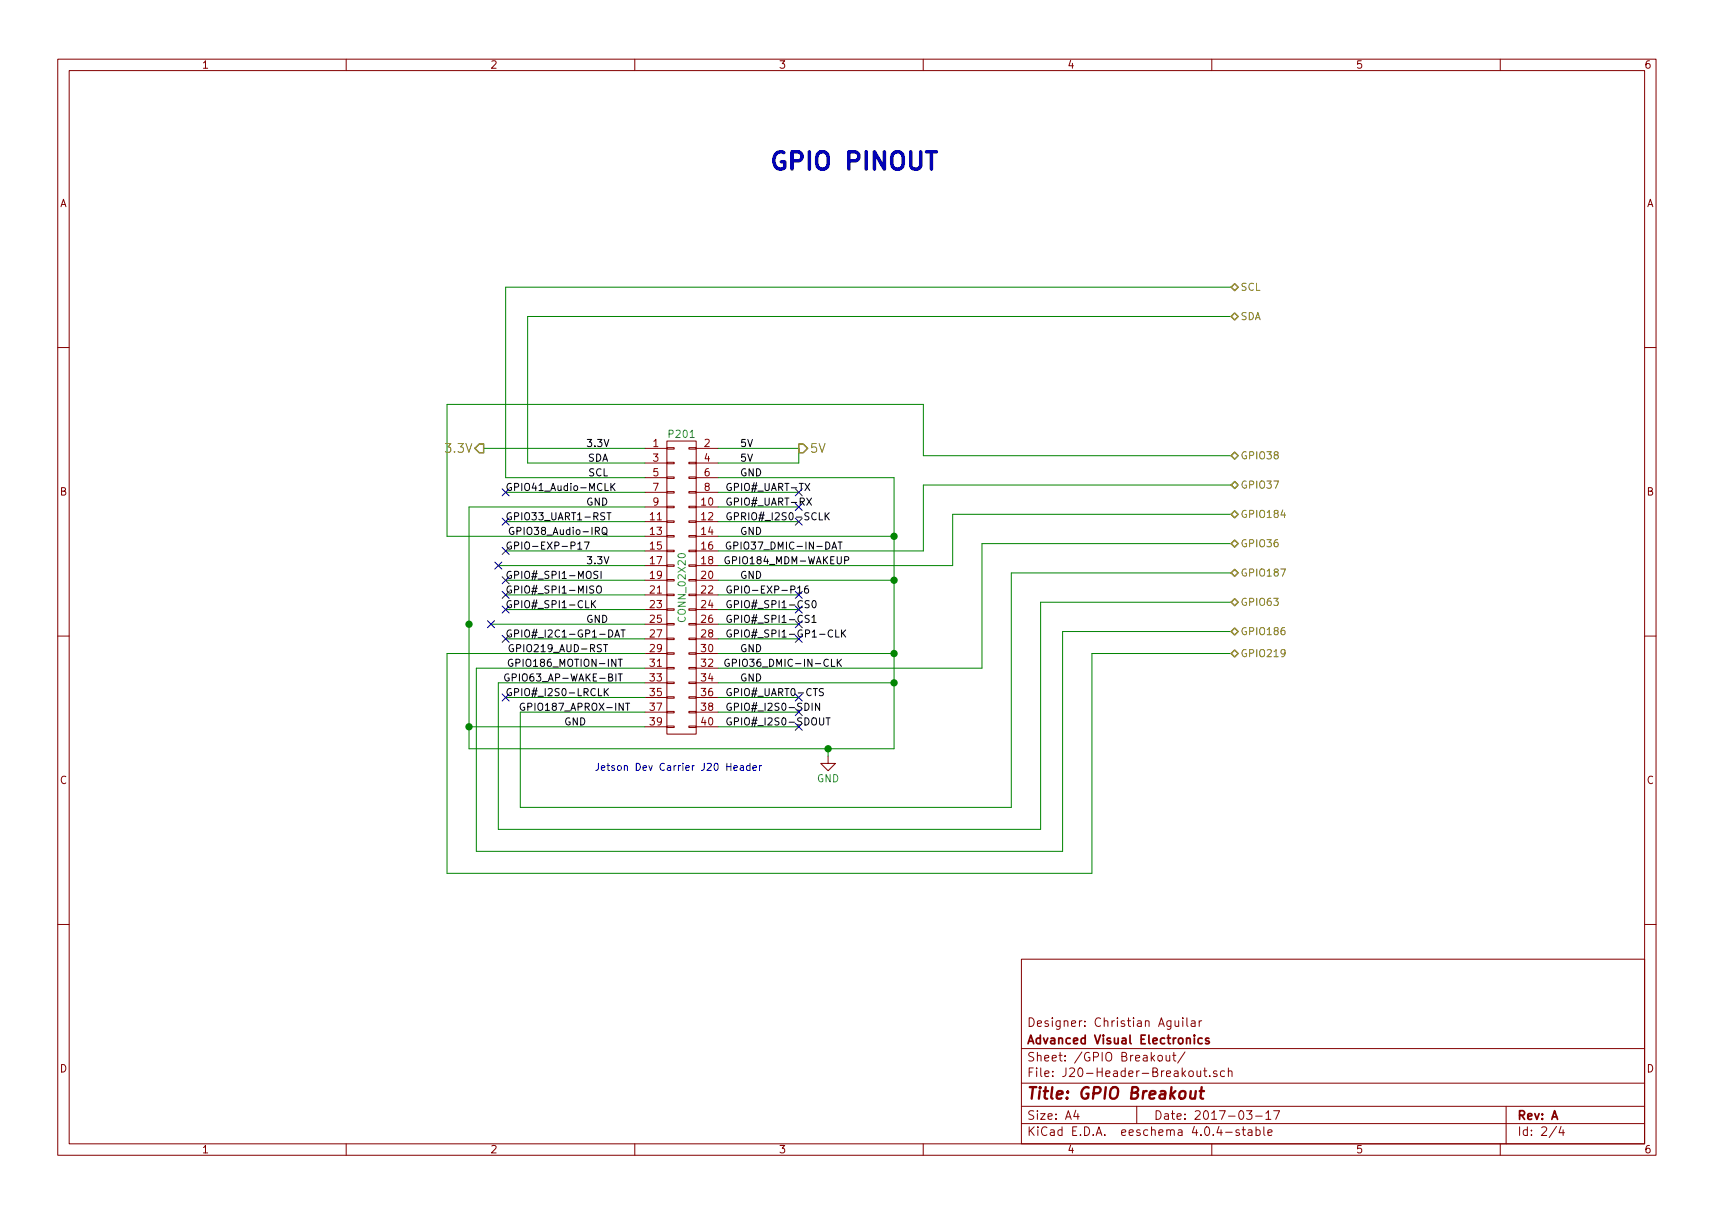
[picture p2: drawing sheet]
EESchema Schematic File Version 2
LIBS:power
LIBS:device
LIBS:transistors
LIBS:conn
LIBS:linear
LIBS:regul
LIBS:74xx
LIBS:cmos4000
LIBS:adc-dac
LIBS:memory
LIBS:xilinx
LIBS:microcontrollers
LIBS:dsp
LIBS:microchip
LIBS:analog_switches
LIBS:motorola
LIBS:texas
LIBS:intel
LIBS:audio
LIBS:interface
LIBS:digital-audio
LIBS:philips
LIBS:display
LIBS:cypress
LIBS:siliconi
LIBS:opto
LIBS:atmel
LIBS:contrib
LIBS:valves
LIBS:iSight360
LIBS:AVE-NvidiaTX1-ISight360-cache
EELAYER 25 0
EELAYER END
$Descr A4 11693 8268
encoding utf-8
Sheet 2 4
Title "GPIO Breakout"
Date "2017-03-17"
Rev "A"
Comp "Advanced Visual Electronics"
Comment1 "Designer: Christian Aguilar"
Comment2 ""
Comment3 ""
Comment4 ""
$EndDescr
$Comp
L CONN_02X20 P201
U 1 1
P 4650 4000
F 0 "P201" H 4650 5050 50  0000 C CNN
F 1 "CONN_02X20" V 4650 4000 50  0000 C CNN
F 2 "Socket_Strips:Socket_Strip_Straight_2x20_Pitch2.54mm" H 4650 3050 50  0001 C CNN
F 3 "" H 4650 3050 50  0000 C CNN
	1    4650 4000
	1    0    0    -1  
$EndComp
Wire Wire Line
	3300 3050 4400 3050
Wire Wire Line
	3600 3150 4400 3150
Wire Wire Line
	3450 3250 4400 3250
Wire Wire Line
	3450 3350 4400 3350
Wire Wire Line
	3200 3450 4400 3450
Wire Wire Line
	3450 3550 4400 3550
Wire Wire Line
	3050 3650 4400 3650
Wire Wire Line
	3450 3750 4400 3750
Wire Wire Line
	3450 3950 4400 3950
Wire Wire Line
	3450 4050 4400 4050
Wire Wire Line
	3450 4150 4400 4150
Wire Wire Line
	3350 4250 4400 4250
Wire Wire Line
	3450 4350 4400 4350
Wire Wire Line
	3050 4450 4400 4450
Wire Wire Line
	3250 4550 4400 4550
Wire Wire Line
	3400 4650 4400 4650
Wire Wire Line
	3450 4750 4400 4750
Wire Wire Line
	3550 4850 4400 4850
Wire Wire Line
	3200 4950 4400 4950
Wire Wire Line
	5450 3050 4900 3050
Wire Wire Line
	5450 3150 4900 3150
Wire Wire Line
	4900 3250 6100 3250
Wire Wire Line
	5450 3350 4900 3350
Wire Wire Line
	5450 3450 4900 3450
Wire Wire Line
	5450 3550 4900 3550
Wire Wire Line
	4900 3650 6100 3650
Wire Wire Line
	4900 3750 6300 3750
Wire Wire Line
	4900 3850 6500 3850
Wire Wire Line
	6100 3950 4900 3950
Wire Wire Line
	4900 4050 5450 4050
Wire Wire Line
	5450 4150 4900 4150
Wire Wire Line
	5450 4250 4900 4250
Wire Wire Line
	5450 4350 4900 4350
Wire Wire Line
	6100 4450 4900 4450
Wire Wire Line
	4900 4550 6700 4550
Wire Wire Line
	6100 4650 4900 4650
Wire Wire Line
	5450 4750 4900 4750
Wire Wire Line
	5450 4850 4900 4850
Wire Wire Line
	5450 4950 4900 4950
Text Label 4150 3650 2    49   ~ 0
GPIO38_Audio-IRQ
Text Label 5750 3750 2    49   ~ 0
GPIO37_DMIC-IN-DAT
Text Label 5800 3850 2    49   ~ 0
GPIO184_MDM-WAKEUP
Text Label 4150 4450 2    49   ~ 0
GPIO219_AUD-RST
Text Label 4250 4550 2    49   ~ 0
GPIO186_MOTION-INT
Text Label 4250 4650 2    49   ~ 0
GPIO63_AP-WAKE-BIT
Text Label 4300 4850 2    49   ~ 0
GPIO187_APROX-INT
Text Label 5750 4550 2    49   ~ 0
GPIO36_DMIC-IN-CLK
Text Notes 5200 5250 2    49   ~ 0
Jetson Dev Carrier J20 Header
Wire Wire Line
	3050 3650 3050 2750
Wire Wire Line
	3050 2750 6300 2750
Wire Wire Line
	6300 2750 6300 3100
Wire Wire Line
	6300 3100 8400 3100
Wire Wire Line
	6300 3750 6300 3300
Wire Wire Line
	6300 3300 8400 3300
Wire Wire Line
	6500 3850 6500 3500
Wire Wire Line
	6500 3500 8400 3500
Wire Wire Line
	6700 4550 6700 3700
Wire Wire Line
	6700 3700 8400 3700
Wire Wire Line
	3550 4850 3550 5500
Wire Wire Line
	3550 5500 6900 5500
Wire Wire Line
	6900 5500 6900 3900
Wire Wire Line
	6900 3900 8400 3900
Wire Wire Line
	3400 4650 3400 5650
Wire Wire Line
	3400 5650 7100 5650
Wire Wire Line
	7100 5650 7100 4100
Wire Wire Line
	7100 4100 8400 4100
Wire Wire Line
	3250 4550 3250 5800
Wire Wire Line
	3250 5800 7250 5800
Wire Wire Line
	7250 5800 7250 4300
Wire Wire Line
	7250 4300 8400 4300
Wire Wire Line
	3050 4450 3050 5950
Wire Wire Line
	3050 5950 7450 5950
Wire Wire Line
	7450 5950 7450 4450
Wire Wire Line
	7450 4450 8400 4450
Text HLabel 8400 3100 2    49   BiDi ~ 0
GPIO38
Text HLabel 8400 3300 2    49   BiDi ~ 0
GPIO37
Text HLabel 8400 3500 2    49   BiDi ~ 0
GPIO184
Text HLabel 8400 3700 2    49   BiDi ~ 0
GPIO36
Text HLabel 8400 3900 2    49   BiDi ~ 0
GPIO187
Text HLabel 8400 4100 2    49   BiDi ~ 0
GPIO63
Text HLabel 8400 4300 2    49   BiDi ~ 0
GPIO186
Text HLabel 8400 4450 2    49   BiDi ~ 0
GPIO219
Text Label 4150 3150 2    49   ~ 0
SDA
Text Label 4150 3250 2    49   ~ 0
SCL
Wire Wire Line
	3600 3150 3600 2150
Wire Wire Line
	3600 2150 8400 2150
Wire Wire Line
	3450 3250 3450 1950
Wire Wire Line
	3450 1950 8400 1950
Text HLabel 8400 1950 2    49   BiDi ~ 0
SCL
Text HLabel 8400 2150 2    49   BiDi ~ 0
SDA
Text Notes 6400 1150 2    118  ~ 24
GPIO PINOUT
Text Label 4000 3050 0    49   ~ 0
3.3V
Text Label 5050 3050 0    49   ~ 0
5V
Text Label 5050 3150 0    49   ~ 0
5V
Text Label 5050 3250 0    49   ~ 0
GND
Text Label 3450 3350 0    49   ~ 0
GPIO41_Audio-MCLK
Text Label 4000 3450 0    49   ~ 0
GND
Text Label 3450 3550 0    49   ~ 0
GPIO33_UART1-RST
Text Label 4950 3350 0    49   ~ 0
GPIO#_UART-TX
Text Label 4950 3450 0    49   ~ 0
GPIO#_UART-RX
Text Label 3450 3750 0    49   ~ 0
GPIO-EXP-P17
Text Label 3450 3950 0    49   ~ 0
GPIO#_SPI1-MOSI
Text Label 3450 4050 0    49   ~ 0
GPIO#_SPI1-MISO
Text Label 3450 4150 0    49   ~ 0
GPIO#_SPI1-CLK
Text Label 4000 4250 0    49   ~ 0
GND
Text Label 3450 4350 0    49   ~ 0
GPIO#_I2C1-GP1-DAT
Text Label 4000 3850 0    49   ~ 0
3.3V
Text Label 3450 4750 0    49   ~ 0
GPIO#_I2S0-LRCLK
Text Label 3850 4950 0    49   ~ 0
GND
Text Label 4950 3550 0    49   ~ 0
GPRIO#_I2S0-SCLK
Text Label 5050 3650 0    49   ~ 0
GND
Text Label 5050 3950 0    49   ~ 0
GND
Text Label 4950 4050 0    49   ~ 0
GPIO-EXP-P16
Text Label 4950 4150 0    49   ~ 0
GPIO#_SPI1-CS0
Text Label 4950 4250 0    49   ~ 0
GPIO#_SPI1-CS1
Text Label 4950 4350 0    49   ~ 0
GPIO#_SPI1-GP1-CLK
Text Label 5050 4450 0    49   ~ 0
GND
Text Label 5050 4650 0    49   ~ 0
GND
Text Label 4950 4750 0    49   ~ 0
GPIO#_UART0-CTS
Text Label 4950 4850 0    49   ~ 0
GPIO#_I2S0-SDIN
Text Label 4950 4950 0    49   ~ 0
GPIO#_I2S0-SDOUT
Wire Wire Line
	6100 5100 6100 3250
Connection ~ 6100 3650
Connection ~ 6100 3950
Connection ~ 6100 4450
Wire Wire Line
	3200 3450 3200 5100
Connection ~ 3200 4250
Wire Wire Line
	3200 5100 6100 5100
Connection ~ 6100 4650
Connection ~ 3200 4950
Wire Wire Line
	5450 3150 5450 3050
Text HLabel 5450 3050 2    60   Output ~ 0
5V
Text HLabel 3300 3050 0    60   Output ~ 0
3.3V
NoConn ~ 3450 3350
NoConn ~ 3450 3550
NoConn ~ 3450 3750
NoConn ~ 3450 3950
NoConn ~ 3450 4050
NoConn ~ 3450 4150
NoConn ~ 3450 4350
NoConn ~ 5450 3350
NoConn ~ 5450 3450
NoConn ~ 5450 3550
NoConn ~ 5450 4050
NoConn ~ 5450 4150
NoConn ~ 5450 4250
NoConn ~ 5450 4350
NoConn ~ 5450 4750
NoConn ~ 5450 4850
NoConn ~ 5450 4950
NoConn ~ 3450 4750
NoConn ~ 3350 4250
Wire Wire Line
	3400 3850 4400 3850
NoConn ~ 3400 3850
$Comp
L GND #PWR01
U 1 1
P 5650 5150
F 0 "#PWR01" H 5650 4900 50  0001 C CNN
F 1 "GND" H 5650 5000 50  0000 C CNN
F 2 "" H 5650 5150 50  0000 C CNN
F 3 "" H 5650 5150 50  0000 C CNN
	1    5650 5150
	1    0    0    -1  
$EndComp
Wire Wire Line
	5650 5150 5650 5100
Connection ~ 5650 5100
$EndSCHEMATC
